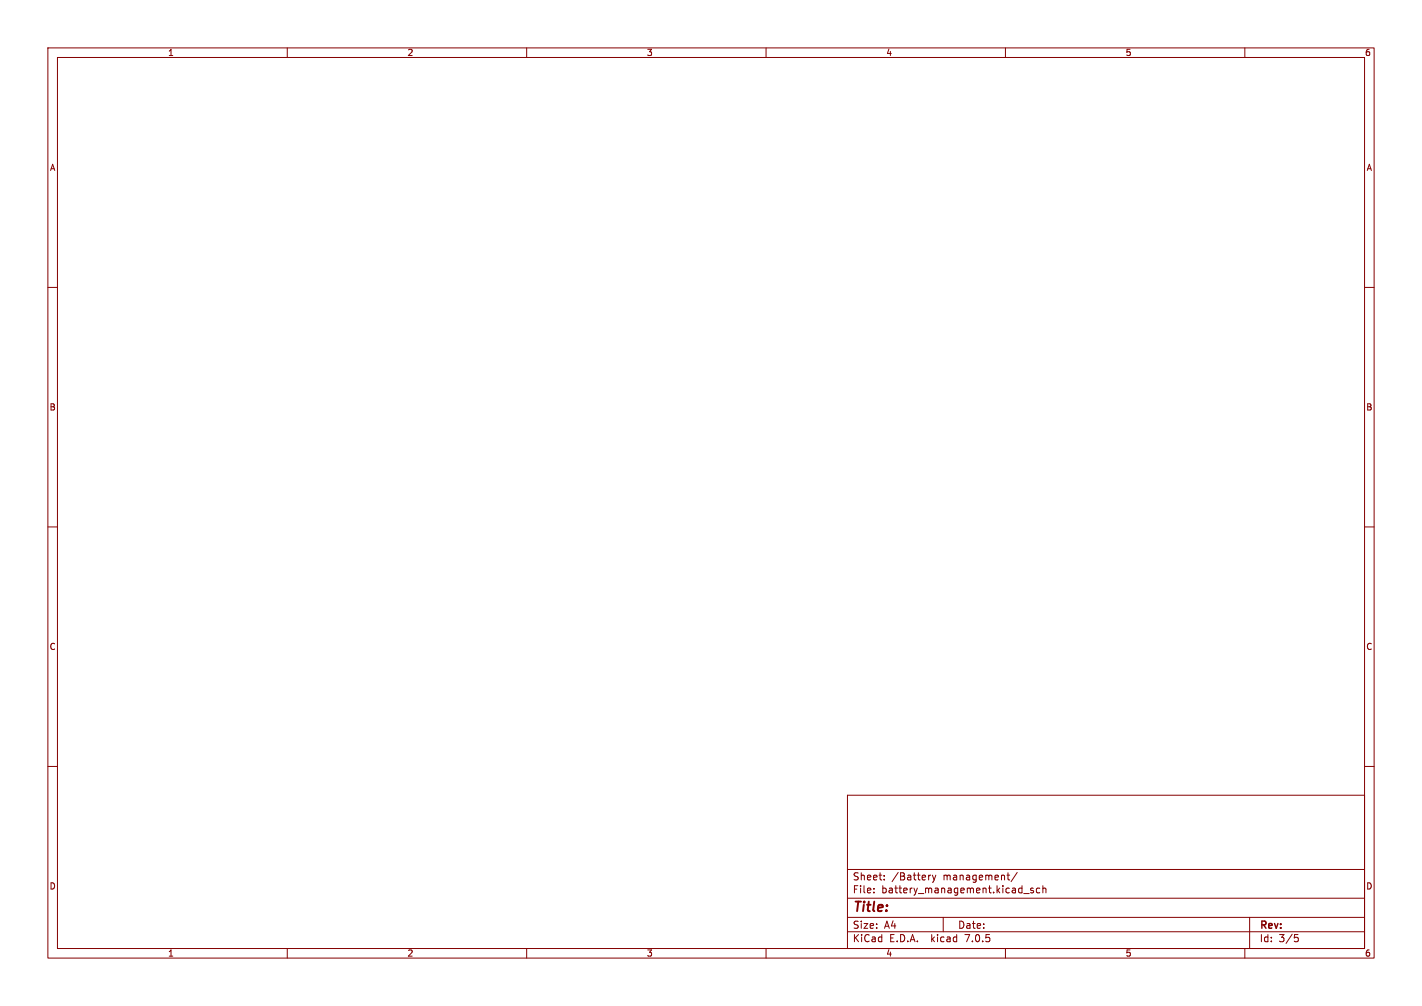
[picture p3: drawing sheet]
<svg xmlns="http://www.w3.org/2000/svg" width="297mm" height="210mm" viewBox="0 0 297 210" stroke-linecap="round" stroke-linejoin="round" font-family="sans-serif">
<g fill="none" stroke="#840000" stroke-width=".21">
<path d="M10 10h277v190h-277zM12 12h273v186h-273zM60 10v2M110 10v2M160 10v2M210 10v2M260 10v2M10 60h2M285 60h2M10 110h2M285 110h2M10 160h2"/>
<path d="M285 160h2M177 166h108v32h-108zM60 198v2M110 198v2M160 198v2M177 194.5h108M177 191.5h108M177 187.5h108M177 181.5h108M182.5 186.3v.1M182.5 185.5v.1M184.7 183.6v.1"/>
<path d="M184.7 182.8v.1M194.4 182.7l-.4 .1M194.7 182.7l.4 1M195.1 183.7l-.4 .5M195.5 182.7l-.4 1M197 191.5v3M210 198v2M210.3 182.7h.6M210.5 182.2v1.3l.4 .2M212.5 182.1l-1.3 2M213.8 186.5h1.2M215.8 185.5l-.3-.1-.3 .2 .1 .2 .5 .2v.3h-.6"/>
<path d="M217.2 185.5l-.5-.1-.2 .3 .1 .6h.6M217.8 185.5l.2-.1 .4 .1 .1 .9M217.8 184.9v1.5M260 198v2M261 191.5v6.5M270.4 195.1h.7M270.5 195.7h.4l.3 .3-.2 .5-.5 .1"/>
</g>
<text font-size="2.8" fill="#840000" x="178" y="190.8">Title:</text>
<g font-size="2.1" fill="#840000">
<text x="178" y="183.9">Sheet:</text>
<text x="186.2" y="183.9">/Battery</text>
<text x="196.9" y="183.9">management/</text>
<text x="178" y="186.6">File:</text>
<text x="184" y="186.6">battery_management.kicad_sch</text>
<text x="178" y="196.8">KiCad</text>
<text x="178" y="194">Size:</text>
<text x="184.6" y="194">A4</text>
<text x="185.7" y="196.8">E.D.A.</text>
<text x="194.4" y="196.8">kicad</text>
<text x="200" y="194">Date:</text>
<text x="201.5" y="196.8">7.0.5</text>
<text x="263" y="194.2">Rev:</text>
<text x="263" y="196.8">Id:</text>
<text x="267" y="196.8">3/5</text>
</g>
<g font-size="1.8" fill="#840000">
<text x="35" y="11.8">1</text>
<text x="85" y="11.8">2</text>
<text x="135" y="11.8">3</text>
<text x="185" y="11.8">4</text>
<text x="235" y="11.8">5</text>
<text x="285" y="11.8">6</text>
<text x="10.4" y="35.8">A</text>
<text x="285.4" y="35.8">A</text>
<text x="10.3" y="85.8">B</text>
<text x="285.3" y="85.8">B</text>
<text x="10.3" y="135.8">C</text>
<text x="285.3" y="135.8">C</text>
<text x="10.3" y="185.8">D</text>
<text x="285.3" y="185.8">D</text>
<text x="35" y="199.8">1</text>
<text x="85" y="199.8">2</text>
<text x="135" y="199.8">3</text>
<text x="185" y="199.8">4</text>
<text x="235" y="199.8">5</text>
<text x="285" y="199.8">6</text>
</g>
</svg>
